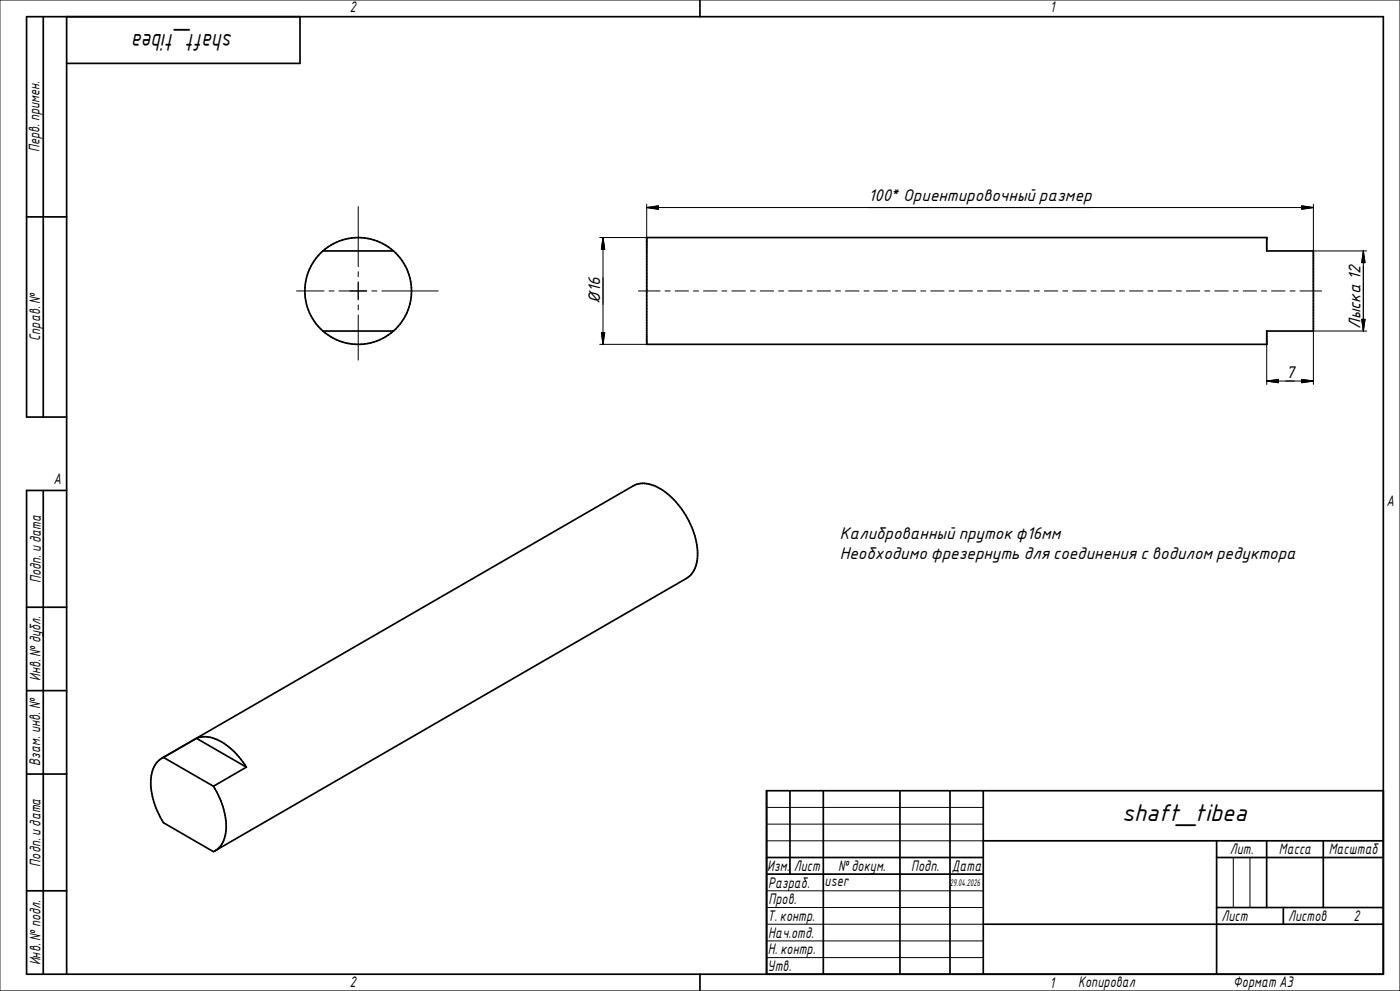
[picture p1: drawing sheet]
<svg xmlns="http://www.w3.org/2000/svg" width="420mm" height="297mm" viewBox="0 0 420 297" stroke-linecap="round" stroke-linejoin="round" font-family="sans-serif">
<g fill="none" stroke="#000" stroke-width=".51">
<path d="M13 5v120M20 5v287M90 5v14h-70M210 0v5M8 65h12M96.9 75.2h21.1M96.9 75.2a15.9 15.9 0 0 1 21.1 0M96.9 75.2a16 16 0 0 0 0 24M118 75.2a16 16 0 0 1 0 24M194 71.2h186v4h14v24h-14v4h-186zM96.9 99.2h21.1M96.9 99.2a16 16 0 0 0 21.1 0"/>
<path d="M20 125h-12v-120h407v287h-407v-145h12M13 147v145M8 182h12M8 207h12M8 232h12M48.5 227.3l141.5-81.7a8.6 8.6 0 0 1 8.8 1.3 24.9 24.9 0 0 1 10.4 20.5 7.6 7.6 0 0 1-3.2 5.9l-141.5 81.7M49 227a7.3 7.3 0 0 0-3.8 6.8 23.3 23.3 0 0 0 3.8 12.8l15 8.7a7.7 7.7 0 0 0 3.9-7.6 23.8 23.8 0 0 0-3.9-12.1M49 227l15 8.6M59 221.3l14.9 8.6M59 221.3l-10 5.7M59 221.3a9.1 9.1 0 0 1 8.8 1.9 24 24 0 0 1 6.1 6.7M73.9 229.9l-9.9 5.7"/>
<path d="M237 237v25M247 237v55M270 237v55M285 237v55M295 237v55M415 237h-185v55M230 257h65M295 252h120M365 257h50M365 252v40M380 252v20M397 252v20"/>
<path d="M8 267h12M230 262h65M295 277h120M365 272h50M385 272v5M210 292v5"/>
</g>
<g fill="none" stroke="#000" stroke-width=".3">
<path d="M0 0h420v297h-420zM107.5 61.9v18M179.9 71.2h14.1M180.9 71.2v32M180.9 71.2l.5 3.5h-1zM194 62.2h200M194 62.2l3.5-.5v1zM194 61.2v25.9M390.5 61.7l3.5 .5-3.5 .5zM394 75.2h16M394 61.2v25.9M409 75.2v24"/>
<path d="M409 75.2l.5 3.5h-1zM89 87.2h8.2M98.7 87.2h1.5M101.7 87.2h8.4M107.5 81.4v1.5M107.5 84.4v5.5M107.5 91.4v1.5M107.5 94.4v13.5M111.6 87.2h1.5M114.6 87.2h16.9M180.4 99.7h1l-.5 3.5zM191.5 87.2h6.5"/>
<path d="M199.5 87.2h1.5M202.5 87.2h4.1M208 87.2h1.5M211 87.2h4.1M216.6 87.2h1.5M219.6 87.2h4M225.1 87.2h1.5M228.1 87.2h4M233.6 87.2h1.5M236.6 87.2h4M242.1 87.2h1.5M245.1 87.2h4"/>
<path d="M250.6 87.2h1.5M253.6 87.2h4.1M259.2 87.2h1.5M262.2 87.2h4M267.7 87.2h1.5M270.7 87.2h4M276.2 87.2h1.5M279.2 87.2h4M284.7 87.2h1.5M287.7 87.2h4M293.2 87.2h1.6M296.3 87.2h4"/>
<path d="M301.8 87.2h1.5M304.8 87.2h4M310.3 87.2h1.5M313.3 87.2h4M318.8 87.2h1.5M321.8 87.2h4M327.3 87.2h1.5M330.3 87.2h4.1M335.9 87.2h1.5M338.9 87.2h4M344.4 87.2h1.5M347.4 87.2h4"/>
<path d="M352.9 87.2h1.5M355.9 87.2h4M361.4 87.2h1.5M364.4 87.2h4.1M370 87.2h1.4M372.9 87.2h4.1M378.5 87.2h1.5M380 99.2v16M381.5 87.2h4M387 87.2h1.5M390 87.2h6.5M408.5 95.7h1l-.5 3.5z"/>
<path d="M410 99.2h-16v16M179.9 103.2h14.1M380 114.2h14M380 114.2l3.5-.5v1zM390.5 113.7l3.5 .5-3.5 .5zM230 242h65M230 247h65M230 252h65M370 257v15M375 257v15M230 267h65M230 272h65"/>
<path d="M230 277h65M230 282h65M230 287h65"/>
</g>
<path d="M180.9 71.2l.5 3.5h-1zM194 62.2l3.5-.5v1zM390.5 61.7l3.5 .5-3.5 .5zM409 75.2l.5 3.5h-1zM180.4 99.7h1l-.5 3.5zM408.5 95.7h1l-.5 3.5zM380 114.2l3.5-.5v1zM390.5 113.7l3.5 .5-3.5 .5z" fill="#000" stroke="#000" stroke-width=".3"/>
<g font-size="7">
<text x="69.8" y="10.2" transform="rotate(-180 69.8 10.2)">shaft_tibea</text>
<text x="336.6" y="246.2">shaft_tibea</text>
</g>
<g font-size="4.9">
<text x="260.5" y="60.3">100* Ориентировочный размер</text>
<text x="180" y="91.2" transform="rotate(-90 180 91.2)">Ø16</text>
<text x="408.1" y="98.6" transform="rotate(-90 408.1 98.6)">Лыска 12</text>
<text x="385.7" y="113.3">7</text>
<text x="252" y="161.5">Калиброванный пруток ф16мм</text>
<text x="252" y="167.5">Необходимо фрезернуть для соединения с водилом редуктора</text>
</g>
<g font-size="4.4">
<text x="105" y="3.7">2</text>
<text x="315" y="3.7">1</text>
<text x="11.9" y="45.6" transform="rotate(-90 11.9 45.6)">Перв. примен.</text>
<text x="12" y="102.2" transform="rotate(-90 12 102.2)">Справ. №</text>
<text x="16" y="145.2">A</text>
<text x="416" y="151.6">A</text>
<text x="12.2" y="174.8" transform="rotate(-90 12.2 174.8)">Подп. идата</text>
<text x="12.1" y="204.2" transform="rotate(-90 12.1 204.2)">Инв. №дубл.</text>
<text x="12" y="229.4" transform="rotate(-90 12 229.4)">Взам. инв. №</text>
<text x="368.9" y="256.1">Лит.</text>
<text x="383.7" y="256.1">Масса</text>
<text x="398.6" y="256">Масштаб</text>
<text x="12.1" y="259.7" transform="rotate(-90 12.1 259.7)">Подп. идата</text>
<text x="230.1" y="261">Изм.</text>
<text x="238.1" y="261.1">Лист</text>
<text x="251.4" y="260.9">№ докум.</text>
<text x="273.3" y="261.1">Подп.</text>
<text x="285.5" y="261.1">Дата</text>
<text x="230.4" y="266.1">Разраб.</text>
<text x="247.4" y="265.6">user</text>
<text x="230.5" y="271">Пров.</text>
<text x="406.1" y="276">2</text>
<text x="230.2" y="276.1">Т. контр.</text>
<text x="230.5" y="281.1">Нач.отд.</text>
<text x="366.4" y="276.1">Лист</text>
<text x="386.4" y="276.1">Листов</text>
<text x="230.3" y="286">Н. контр.</text>
<text x="12.1" y="289.4" transform="rotate(-90 12.1 289.4)">Инв. №подл.</text>
<text x="230.3" y="291">Утв.</text>
<text x="105" y="295.8">2</text>
<text x="315" y="296">1</text>
<text x="323.4" y="295.7">Копировал</text>
<text x="370" y="295.8">Формат А3</text>
</g>
<text font-size="2.8" x="285" y="265.5">29.04.2026</text>
</svg>
